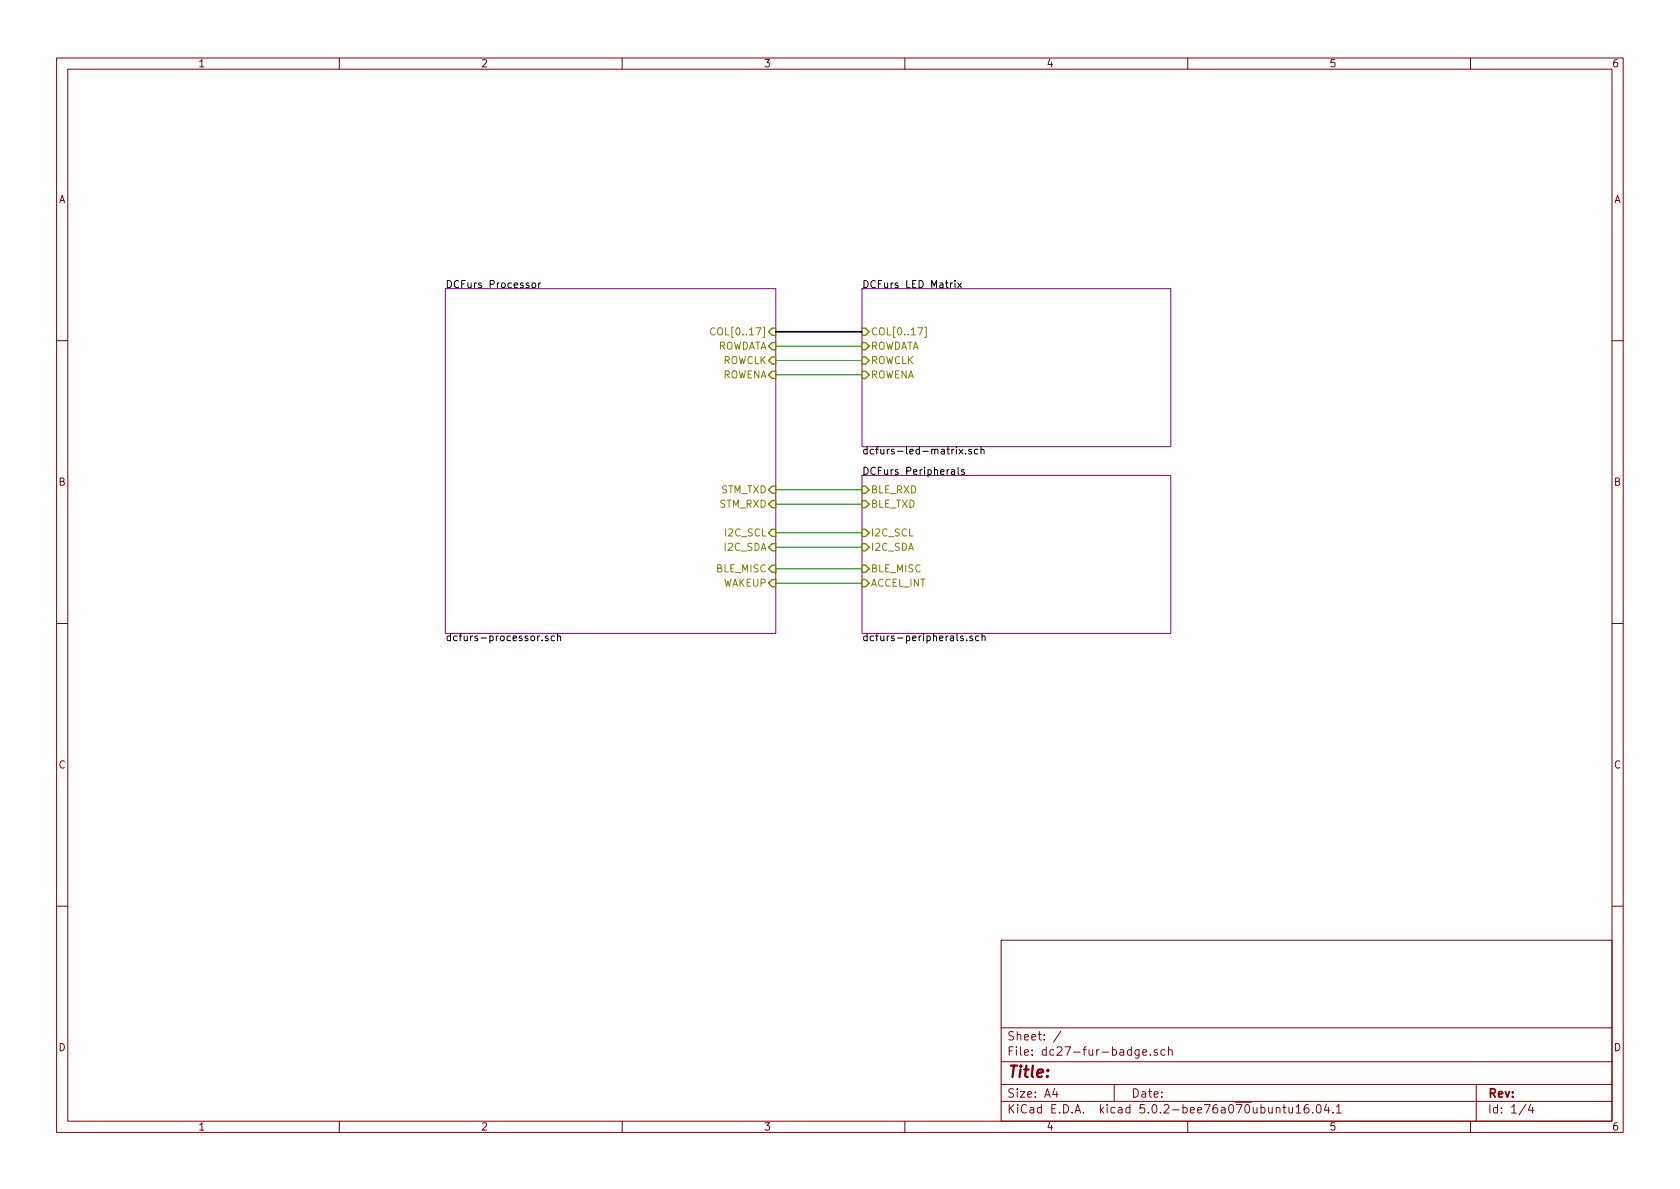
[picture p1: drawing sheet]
<svg xmlns="http://www.w3.org/2000/svg" width="297mm" height="210mm" viewBox="0 0 297 210" stroke-linecap="round" stroke-linejoin="round" font-family="sans-serif">
<g fill="none" stroke="#840000" stroke-width=".18">
<path d="M10 10.3h277v189.9h-277zM12 12.2h273v186.1h-273zM60 10.3v1.9M110 10.3v1.9M160 10.3v1.9M210 10.3v1.9M260 10.3v1.9M10 60.2h2M285 60.2h2M10 110.3h2M285 110.3h2M10 160.2h2"/>
<path d="M177 166.3h108v32h-108zM285 160.2h2M60 198.3v1.9M110 198.3v1.9M160 198.3v1.9M177 194.8h108M177 191.8h108M177 187.8h108M177 181.8h108M186.5 192.5l-.4 1h1M186.8 193v1M187.6 182.3l-1.3 2"/>
<path d="M197 191.8v3M201.4 185.6v1.2l-.3 .3-.3-.1M201.4 185.7l-.4-.1-.3 .3 .1 .6 .2 .1 .4-.1M202.1 186.1l.7-.1-.1-.3-.4-.1-.2 .2v.7h.6M203.4 186.5v.1M204.6 185.7a.37 .37 0 0 0-.6 .1l.1 .2 .5 .2 .1 .1-.2 .3-.5-.1M206 185.7l-.5-.1-.2 .3v.6l.2 .1 .5-.1M206.6 185.7h.1a.37 .37 0 0 1 .6 .1v.8M206.6 185.1v1.5M210 198.3v1.9M226.8 195.8h.6M227 195.3v1.3l.4 .2"/>
<path d="M227.9 195.8v.9l.4 .1 .2-.1M228.5 195.8v1M229.2 195.8l.4-.5v1.5M229.2 196.8h.8M231.3 195.3a.62 .62 0 0 0-.7 .7l.1 .7 .2 .1 .5-.1v-.5l-.1-.2-.4-.1-.3 .3M232.1 196.7v.1M232.9 195.5l.3-.2a.94 .94 0 0 1 0 1.5l-.4-.3-.1-.6zM234.5 195.2l-.3 1.1h.9M234.9 195.8v1M235.7 196.7v.1M236.3 195.8l.4-.5v1.5M236.3 196.8h.9"/>
<path d="M260 198.3v1.9M261 191.8v6.5M269.8 195.2l-1.2 2M270.6 195.2l-.3 1.1h.9M271 195.8v1"/>
</g>
<path d="M78.7 51h58.5v61h-58.5zM152.4 51h54.6v28h-54.6zM152.4 84.1h54.6v27.9h-54.6z" fill="none" stroke="#840084" stroke-width=".18"/>
<g fill="none" stroke="#000" stroke-width=".18">
<path d="M94.2 50.1l.3-.1 .2 .3-.1 .5-.3 .1-.2-.2zM95.2 50v.9M95.6 50l-.4 .3M168.4 50l-.3 .3M168.9 49.6v.1M168.9 50v.9M169.3 50l.7 .9M170 50l-.7 .9M169.6 79.4l.7 .9M170.3 79.4l-.7 .9M171.8 79.5l-.4-.1-.1 .2v.2l.5 .1v.3h-.5M172.9 79.5l-.4-.1-.2 .3 .1 .5h.5"/>
<path d="M173.5 79.6l.1-.2 .3 .1 .1 .8M173.5 79v1.3M168.2 83.1h.5l.1 .8M168.8 83.4h-.4l-.2 .2v.2h.6M169.4 82.6v1.1l.2 .2M170.5 83.1h-.3l-.2 .1 .1 .2 .4 .1v.3h-.5M170.7 80.2v.1M95.9 113.2v.1M96.9 112.5h-.3l-.2 .1 .1 .2 .4 .1v.4h-.5M98 112.5h-.3l-.3 .2 .2 .6h.4M98.6 112.6l.2-.1h.3v.8M98.6 112v1.3"/>
<path d="M170.3 112.5h-.3l-.2 .1 .1 .2 .4 .1v.4h-.5M170.9 113.2v.1M171.9 112.5h-.3l-.2 .1 .1 .2 .4 .1v.4h-.5M173.1 112.5h-.4l-.2 .2 .1 .6h.5M173.6 112.6l.2-.1h.3l.1 .8M173.6 112v1.3"/>
</g>
<g fill="none" stroke="#848400" stroke-width=".25">
<path d="M136.5 58h.7v1.3h-.7l-.6-.6zM152.4 58h.6l.7 .7-.7 .6h-.6zM136.5 60.6h.7v1.2h-.7l-.6-.6zM136.5 63.1h.7v1.3h-.7l-.6-.7zM136.5 65.7h.7v1.2h-.7l-.6-.6zM152.4 60.6h.6l.7 .6-.7 .6h-.6zM152.4 63.1h.6l.7 .6-.7 .7h-.6zM152.4 65.7h.6l.7 .6-.7 .6h-.6zM136.5 86h.7v1.2h-.7l-.6-.6zM136.5 88.5h.7v1.3h-.7l-.6-.7zM136.5 93.6h.7v1.3h-.7l-.6-.7zM136.5 96.1h.7v1.3h-.7l-.6-.6z"/>
<path d="M136.5 99.9h.7v1.3h-.7l-.6-.6zM152.4 93.6h.6l.7 .6-.7 .7h-.6zM152.4 96.1h.6l.7 .7-.7 .6h-.6zM152.4 99.9h.6l.7 .7-.7 .6h-.6zM152.4 86h.6l.7 .6-.7 .6h-.6zM152.4 88.5h.6l.7 .6-.7 .7h-.6zM136.5 102.5h.7v1.3h-.7l-.6-.7zM152.4 102.5h.6l.7 .6-.7 .7h-.6z"/>
</g>
<path d="M126.4 58.1a.6 .6 0 0 0-.8 .4 .6 .6 0 0 0 .6 .7l.2-.1M162.3 58h.8l-.5 1.2M163.5 57.8h.3v1.9h-.3" fill="none" stroke="#848400" stroke-width=".18"/>
<path d="M137.2 61.2h15.2M137.2 63.7h15.2M137.2 66.3h15.2M137.2 94.2h15.2M137.2 96.8h15.2M137.2 89.1h15.2M137.2 86.6h15.2M137.2 103.1h15.2M137.2 100.6h15.2" fill="none" stroke="#008400" stroke-width=".18"/>
<path d="M137.2 58.7h15.2" fill="none" stroke="#000084" stroke-width=".3"/>
<text font-size="2.8" fill="#840000" x="178" y="190.5">Title:</text>
<g font-size="2.1" fill="#840000">
<text x="178" y="184">Sheet: /</text>
<text x="178" y="186.7">File: dc27-fur-badge.sch</text>
<text x="178" y="196.9">KiCad E.D.A. kicad 5.0.2-bee76a070ubuntu16.04.1</text>
<text x="178" y="194.1">Size: A4</text>
<text x="200" y="194.1">Date:</text>
<text x="263" y="194.1">Rev:</text>
<text x="263" y="196.9">Id: 1/4</text>
</g>
<g font-size="1.8" fill="#840000">
<text x="35" y="11.9">1</text>
<text x="85" y="11.9">2</text>
<text x="135" y="11.9">3</text>
<text x="185" y="11.9">4</text>
<text x="235" y="11.9">5</text>
<text x="285" y="11.9">6</text>
<text x="10.4" y="35.9">A</text>
<text x="285.4" y="35.9">A</text>
<text x="10.4" y="85.9">B</text>
<text x="285.4" y="85.9">B</text>
<text x="10.4" y="135.9">C</text>
<text x="285.4" y="135.9">C</text>
<text x="10.4" y="185.9">D</text>
<text x="285.4" y="185.9">D</text>
<text x="35" y="199.9">1</text>
<text x="85" y="199.9">2</text>
<text x="135" y="199.9">3</text>
<text x="185" y="199.9">4</text>
<text x="235" y="199.9">5</text>
<text x="285" y="199.9">6</text>
</g>
<g font-size="1.8">
<text x="78.7" y="50.9">DCFurs Processor</text>
<text x="152.4" y="50.9">DCFurs LED Matrix</text>
<text x="152.4" y="84">DCFurs Peripherals</text>
<text x="152.4" y="80.4">dcfurs-led-matrix.sch</text>
<text x="78.7" y="113.4">dcfurs-processor.sch</text>
<text x="152.4" y="113.4">dcfurs-peripherals.sch</text>
</g>
<g font-size="1.8" fill="#848400">
<text x="126.8" y="59.3">COL[0..17]</text>
<text x="153.9" y="59.3">COL[0..17]</text>
<text x="126.4" y="61.8">ROWDATA</text>
<text x="127.7" y="64.4">ROWCLK</text>
<text x="153.9" y="61.8">ROWDATA</text>
<text x="153.9" y="64.4">ROWCLK</text>
<text x="127.6" y="66.9">ROWENA</text>
<text x="153.9" y="66.9">ROWENA</text>
<text x="127.2" y="89.8">STM_RXD</text>
<text x="127.4" y="87.2">STM_TXD</text>
<text x="153.9" y="87.2">BLE_RXD</text>
<text x="153.9" y="89.8">BLE_TXD</text>
<text x="128.4" y="94.9">I2C_SCL</text>
<text x="153.9" y="94.9">I2C_SCL</text>
<text x="126.7" y="101.2">BLE_MISC</text>
<text x="128.2" y="97.4">I2C_SDA</text>
<text x="153.9" y="97.4">I2C_SDA</text>
<text x="153.9" y="101.2">BLE_MISC</text>
<text x="127.8" y="103.8">WAKEUP</text>
<text x="153.9" y="103.8">ACCEL_INT</text>
</g>
</svg>
